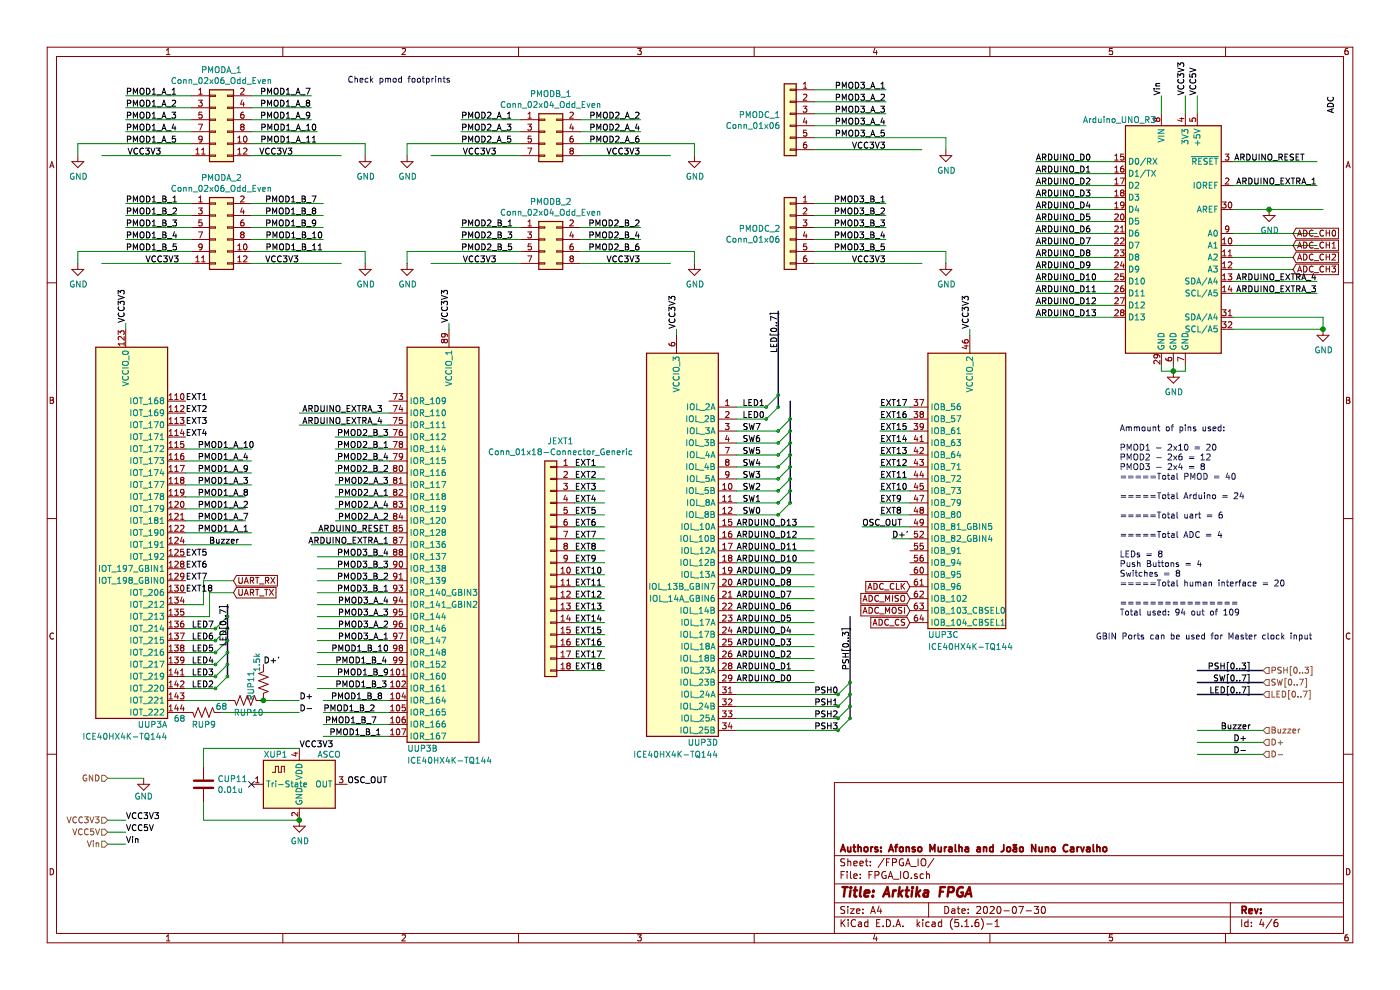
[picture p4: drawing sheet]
EESchema Schematic File Version 4
EELAYER 30 0
EELAYER END
$Descr A4 11693 8268
encoding utf-8
Sheet 4 6
Title "Arktika FPGA"
Date "2020-07-30"
Rev ""
Comp "Authors: Afonso Muralha and João Nuno Carvalho"
Comment1 ""
Comment2 ""
Comment3 ""
Comment4 ""
$EndDescr
$Comp
L arktika-fpga-rescue:ICE40HX4K-TQ144-FPGA_Lattice U?
U 1 1
P 1050 4550
AR Path="/5F51FF1D" Ref="U?"  Part="1" 
AR Path="/5F516611/5F51FF1D" Ref="UUP3"  Part="1" 
F 0 "UUP3" H 700 3050 50  0000 L CNN
F 1 "ICE40HX4K-TQ144" H 700 2950 50  0000 L CNN
F 2 "Package_QFP:TQFP-144_20x20mm_P0.5mm" H 2050 2650 50  0001 R CNN
F 3 "http://www.latticesemi.com/Products/FPGAandCPLD/iCE40" H 50  7050 50  0001 C CNN
	1    1050 4550
	-1   0    0    -1  
$EndComp
$Comp
L arktika-fpga-rescue:ICE40HX4K-TQ144-FPGA_Lattice U?
U 2 1
P 3750 4650
AR Path="/5F51FF23" Ref="U?"  Part="2" 
AR Path="/5F516611/5F51FF23" Ref="UUP3"  Part="2" 
F 0 "UUP3" H 3400 3050 50  0000 L CNN
F 1 "ICE40HX4K-TQ144" H 3400 2950 50  0000 L CNN
F 2 "Package_QFP:TQFP-144_20x20mm_P0.5mm" H 4750 2750 50  0001 R CNN
F 3 "http://www.latticesemi.com/Products/FPGAandCPLD/iCE40" H 2750 7150 50  0001 C CNN
	2    3750 4650
	1    0    0    -1  
$EndComp
$Comp
L arktika-fpga-rescue:ICE40HX4K-TQ144-FPGA_Lattice U?
U 3 1
P 8100 4200
AR Path="/5F51FF29" Ref="U?"  Part="3" 
AR Path="/5F516611/5F51FF29" Ref="UUP3"  Part="3" 
F 0 "UUP3" H 7750 3100 50  0000 L CNN
F 1 "ICE40HX4K-TQ144" H 7750 3000 50  0000 L CNN
F 2 "Package_QFP:TQFP-144_20x20mm_P0.5mm" H 9100 2300 50  0001 R CNN
F 3 "http://www.latticesemi.com/Products/FPGAandCPLD/iCE40" H 7100 6700 50  0001 C CNN
	3    8100 4200
	1    0    0    -1  
$EndComp
$Comp
L arktika-fpga-rescue:Conn_02x04_Odd_Even-Connector_Generic PMODB_1
U 1 1
P 4550 1100
F 0 "PMODB_1" H 4600 1417 50  0000 C CNN
F 1 "Conn_02x04_Odd_Even" H 4600 1326 50  0000 C CNN
F 2 "Connector_PinHeader_2.54mm:PinHeader_2x04_P2.54mm_Horizontal" H 4550 1100 50  0001 C CNN
F 3 "~" H 4550 1100 50  0001 C CNN
	1    4550 1100
	1    0    0    -1  
$EndComp
$Comp
L arktika-fpga-rescue:Conn_02x04_Odd_Even-Connector_Generic PMODB_2
U 1 1
P 4550 2000
F 0 "PMODB_2" H 4600 2317 50  0000 C CNN
F 1 "Conn_02x04_Odd_Even" H 4600 2226 50  0000 C CNN
F 2 "Connector_PinHeader_2.54mm:PinHeader_2x04_P2.54mm_Horizontal" H 4550 2000 50  0001 C CNN
F 3 "~" H 4550 2000 50  0001 C CNN
	1    4550 2000
	1    0    0    -1  
$EndComp
$Comp
L arktika-fpga-rescue:Conn_01x06-Connector_Generic PMODC_1
U 1 1
P 6600 950
F 0 "PMODC_1" H 6680 942 50  0000 L CNN
F 1 "Conn_01x06" H 6680 851 50  0000 L CNN
F 2 "Connector_PinHeader_2.54mm:PinHeader_1x06_P2.54mm_Horizontal" H 6600 950 50  0001 C CNN
F 3 "~" H 6600 950 50  0001 C CNN
	1    6600 950 
	-1   0    0    -1  
$EndComp
$Comp
L arktika-fpga-rescue:Conn_01x06-Connector_Generic PMODC_2
U 1 1
P 6600 1900
F 0 "PMODC_2" H 6680 1892 50  0000 L CNN
F 1 "Conn_01x06" H 6680 1801 50  0000 L CNN
F 2 "Connector_PinHeader_2.54mm:PinHeader_1x06_P2.54mm_Horizontal" H 6600 1900 50  0001 C CNN
F 3 "~" H 6600 1900 50  0001 C CNN
	1    6600 1900
	-1   0    0    -1  
$EndComp
Text Label 3850 1000 0    50   ~ 0
PMOD2_A_1
Text Label 3850 1100 0    50   ~ 0
PMOD2_A_3
Text Label 3850 1200 0    50   ~ 0
PMOD2_A_5
Text Label 5350 1000 2    50   ~ 0
PMOD2_A_2
Text Label 5350 1100 2    50   ~ 0
PMOD2_A_4
Text Label 5350 1200 2    50   ~ 0
PMOD2_A_6
Wire Wire Line
	5350 1000 4850 1000
Wire Wire Line
	4850 1100 5350 1100
Wire Wire Line
	3850 1100 4350 1100
Wire Wire Line
	3850 1000 4350 1000
Text Label 3850 1900 0    50   ~ 0
PMOD2_B_1
Text Label 3850 2000 0    50   ~ 0
PMOD2_B_3
Text Label 3850 2100 0    50   ~ 0
PMOD2_B_5
Text Label 5350 1900 2    50   ~ 0
PMOD2_B_2
Text Label 5350 2000 2    50   ~ 0
PMOD2_B_4
Text Label 5350 2100 2    50   ~ 0
PMOD2_B_6
Wire Wire Line
	5350 1900 4850 1900
Wire Wire Line
	3850 2000 4350 2000
Wire Wire Line
	3850 1900 4350 1900
Wire Wire Line
	4850 2000 5350 2000
Text Label 7400 750  2    50   ~ 0
PMOD3_A_1
Text Label 7400 850  2    50   ~ 0
PMOD3_A_2
Text Label 7400 950  2    50   ~ 0
PMOD3_A_3
Text Label 7400 1050 2    50   ~ 0
PMOD3_A_4
Text Label 7400 1150 2    50   ~ 0
PMOD3_A_5
Text Label 7400 1700 2    50   ~ 0
PMOD3_B_1
Text Label 7400 1800 2    50   ~ 0
PMOD3_B_2
Text Label 7400 1900 2    50   ~ 0
PMOD3_B_3
Text Label 7400 2000 2    50   ~ 0
PMOD3_B_4
Text Label 7400 2100 2    50   ~ 0
PMOD3_B_5
Wire Wire Line
	7400 750  6800 750 
Wire Wire Line
	6800 850  7400 850 
Wire Wire Line
	7400 950  6800 950 
Wire Wire Line
	6800 1050 7400 1050
Wire Wire Line
	7400 1700 6800 1700
Wire Wire Line
	6800 1800 7400 1800
Wire Wire Line
	7400 1900 6800 1900
Wire Wire Line
	6800 2000 7400 2000
$Comp
L arktika-fpga-rescue:Arduino_UNO_R3-MCU_Module A1
U 1 1
P 9800 1950
F 0 "A1" H 8800 3150 50  0001 C CNN
F 1 "Arduino_UNO_R3" H 9350 2900 50  0000 C CNN
F 2 "Module:Arduino_UNO_R3" H 9800 1950 50  0001 C CIN
F 3 "https://www.arduino.cc/en/Main/arduinoBoardUno" H 9800 1950 50  0001 C CNN
	1    9800 1950
	1    0    0    -1  
$EndComp
Text Label 8650 1350 0    50   ~ 0
ARDUINO_D0
Text Label 8650 1450 0    50   ~ 0
ARDUINO_D1
Text Label 8650 1550 0    50   ~ 0
ARDUINO_D2
Text Label 8650 1650 0    50   ~ 0
ARDUINO_D3
Text Label 8650 1750 0    50   ~ 0
ARDUINO_D4
Text Label 8650 1850 0    50   ~ 0
ARDUINO_D5
Text Label 8650 1950 0    50   ~ 0
ARDUINO_D6
Text Label 8650 2050 0    50   ~ 0
ARDUINO_D7
Text Label 8650 2150 0    50   ~ 0
ARDUINO_D8
Text Label 8650 2250 0    50   ~ 0
ARDUINO_D9
Text Label 8650 2350 0    50   ~ 0
ARDUINO_D10
Text Label 8650 2450 0    50   ~ 0
ARDUINO_D11
Text Label 8650 2550 0    50   ~ 0
ARDUINO_D12
Text Label 8650 2650 0    50   ~ 0
ARDUINO_D13
Text Label 11000 2450 2    50   ~ 0
ARDUINO_EXTRA_3
Text Label 11000 2350 2    50   ~ 0
ARDUINO_EXTRA_4
Text Label 11000 1550 2    50   ~ 0
ARDUINO_EXTRA_1
Wire Wire Line
	9700 3050 9700 3100
Wire Wire Line
	9700 3100 9800 3100
Wire Wire Line
	9900 3100 9900 3050
Wire Wire Line
	9800 3050 9800 3100
Connection ~ 9800 3100
Wire Wire Line
	9800 3100 9900 3100
Wire Wire Line
	8650 1350 9300 1350
Wire Wire Line
	9300 1450 8650 1450
Wire Wire Line
	8650 1550 9300 1550
Wire Wire Line
	9300 1650 8650 1650
Wire Wire Line
	8650 1750 9300 1750
Wire Wire Line
	9300 1850 8650 1850
Wire Wire Line
	8650 1950 9300 1950
Wire Wire Line
	8650 2050 9300 2050
Wire Wire Line
	8650 2150 9300 2150
Wire Wire Line
	9300 2250 8650 2250
Wire Wire Line
	8650 2350 9300 2350
Wire Wire Line
	9300 2450 8650 2450
Wire Wire Line
	8650 2550 9300 2550
Wire Wire Line
	9300 2650 8650 2650
Wire Wire Line
	10300 1750 10600 1750
Wire Wire Line
	11050 2650 10300 2650
Wire Wire Line
	10300 2750 11050 2750
Text Label 10900 1350 2    50   ~ 0
ARDUINO_RESET
Text Notes 9350 5150 0    50   ~ 0
Ammount of pins used:\n\nPMOD1 - 2x10 = 20\nPMOD2 - 2x6 = 12\nPMOD3 - 2x4 = 8\n=====Total PMOD = 40\n\n=====Total Arduino = 24\n\n=====Total uart = 6\n\n=====Total ADC = 4\n\nLEDs = 8\nPush Buttons = 4\nSwitches = 8\n=====Total human interface = 20\n\n================\nTotal used: 94 out of 109
$Comp
L arktika-fpga-rescue:GND-power #PWR0134
U 1 1
P 3400 1300
F 0 "#PWR0134" H 3400 1050 50  0001 C CNN
F 1 "GND" H 3405 1127 50  0000 C CNN
F 2 "" H 3400 1300 50  0001 C CNN
F 3 "" H 3400 1300 50  0001 C CNN
	1    3400 1300
	1    0    0    -1  
$EndComp
$Comp
L arktika-fpga-rescue:GND-power #PWR0135
U 1 1
P 5800 1300
F 0 "#PWR0135" H 5800 1050 50  0001 C CNN
F 1 "GND" H 5805 1127 50  0000 C CNN
F 2 "" H 5800 1300 50  0001 C CNN
F 3 "" H 5800 1300 50  0001 C CNN
	1    5800 1300
	1    0    0    -1  
$EndComp
Wire Wire Line
	5800 1300 5800 1200
Wire Wire Line
	4850 1200 5800 1200
Wire Wire Line
	4850 1300 5600 1300
Wire Wire Line
	3400 1300 3400 1200
Wire Wire Line
	3400 1200 4350 1200
Wire Wire Line
	3600 1300 4350 1300
$Comp
L arktika-fpga-rescue:GND-power #PWR0136
U 1 1
P 3400 2200
F 0 "#PWR0136" H 3400 1950 50  0001 C CNN
F 1 "GND" H 3405 2027 50  0000 C CNN
F 2 "" H 3400 2200 50  0001 C CNN
F 3 "" H 3400 2200 50  0001 C CNN
	1    3400 2200
	1    0    0    -1  
$EndComp
Wire Wire Line
	3400 2200 3400 2100
Wire Wire Line
	3400 2100 4350 2100
Wire Wire Line
	3600 2200 4350 2200
$Comp
L arktika-fpga-rescue:GND-power #PWR0137
U 1 1
P 5800 2200
F 0 "#PWR0137" H 5800 1950 50  0001 C CNN
F 1 "GND" H 5805 2027 50  0000 C CNN
F 2 "" H 5800 2200 50  0001 C CNN
F 3 "" H 5800 2200 50  0001 C CNN
	1    5800 2200
	1    0    0    -1  
$EndComp
Wire Wire Line
	5800 2200 5800 2100
Wire Wire Line
	4850 2100 5800 2100
Wire Wire Line
	4850 2200 5600 2200
$Comp
L arktika-fpga-rescue:GND-power #PWR0138
U 1 1
P 9800 3100
F 0 "#PWR0138" H 9800 2850 50  0001 C CNN
F 1 "GND" H 9805 2927 50  0000 C CNN
F 2 "" H 9800 3100 50  0001 C CNN
F 3 "" H 9800 3100 50  0001 C CNN
	1    9800 3100
	1    0    0    -1  
$EndComp
$Comp
L arktika-fpga-rescue:GND-power #PWR0139
U 1 1
P 7900 1250
F 0 "#PWR0139" H 7900 1000 50  0001 C CNN
F 1 "GND" H 7905 1077 50  0000 C CNN
F 2 "" H 7900 1250 50  0001 C CNN
F 3 "" H 7900 1250 50  0001 C CNN
	1    7900 1250
	1    0    0    -1  
$EndComp
Wire Wire Line
	7900 1250 7900 1150
Wire Wire Line
	6800 1150 7900 1150
Wire Wire Line
	6800 1250 7700 1250
$Comp
L arktika-fpga-rescue:GND-power #PWR0140
U 1 1
P 7900 2200
F 0 "#PWR0140" H 7900 1950 50  0001 C CNN
F 1 "GND" H 7905 2027 50  0000 C CNN
F 2 "" H 7900 2200 50  0001 C CNN
F 3 "" H 7900 2200 50  0001 C CNN
	1    7900 2200
	1    0    0    -1  
$EndComp
Wire Wire Line
	7900 2200 7900 2100
Wire Wire Line
	6800 2100 7900 2100
Wire Wire Line
	6800 2200 7700 2200
Text Notes 9150 5350 0    50   ~ 0
GBIN Ports can be used for Master clock input
Text HLabel 900  6850 0    50   Input ~ 0
VCC3V3
Text Label 1050 6850 0    50   ~ 0
VCC3V3
Wire Wire Line
	1050 6850 900  6850
Text Label 1050 2700 1    50   ~ 0
VCC3V3
Text Label 3750 2700 1    50   ~ 0
VCC3V3
Text Label 8100 2750 1    50   ~ 0
VCC3V3
Wire Wire Line
	8100 2750 8100 2800
Wire Wire Line
	3750 2700 3750 2750
Wire Wire Line
	1050 2700 1050 2750
Text Label 9900 800  1    50   ~ 0
VCC3V3
Text HLabel 900  6950 0    50   Input ~ 0
VCC5V
Text Label 1050 6950 0    50   ~ 0
VCC5V
Wire Wire Line
	1050 6950 900  6950
Text Label 10000 800  1    50   ~ 0
VCC5V
Wire Wire Line
	10000 800  10000 950 
$Comp
L arktika-fpga-rescue:ASCO-Oscillator XUP1
U 1 1
P 2500 6550
F 0 "XUP1" H 2200 6800 50  0000 L CNN
F 1 "ASCO" H 2650 6800 50  0000 L CNN
F 2 "Crystals:Crystal_SMD_3225-4pin_3.2x2.5mm_HandSoldering" H 2600 6200 50  0001 C CNN
F 3 "https://abracon.com/Oscillators/ASCO.pdf" H 2275 6675 50  0001 C CNN
	1    2500 6550
	1    0    0    -1  
$EndComp
$Comp
L arktika-fpga-rescue:C-Device CUP11
U 1 1
P 1700 6550
F 0 "CUP11" H 1815 6596 50  0000 L CNN
F 1 "0.01u" H 1815 6505 50  0000 L CNN
F 2 "Capacitor_SMD:C_0603_1608Metric_Pad1.05x0.95mm_HandSolder" H 1738 6400 50  0001 C CNN
F 3 "~" H 1700 6550 50  0001 C CNN
	1    1700 6550
	1    0    0    -1  
$EndComp
Wire Wire Line
	1700 6400 1700 6250
Wire Wire Line
	1700 6250 2500 6250
Wire Wire Line
	2500 6850 1700 6850
Wire Wire Line
	1700 6850 1700 6700
$Comp
L arktika-fpga-rescue:GND-power #PWR0145
U 1 1
P 2500 6850
F 0 "#PWR0145" H 2500 6600 50  0001 C CNN
F 1 "GND" H 2505 6677 50  0000 C CNN
F 2 "" H 2500 6850 50  0001 C CNN
F 3 "" H 2500 6850 50  0001 C CNN
	1    2500 6850
	1    0    0    -1  
$EndComp
Connection ~ 2500 6850
Text Label 2900 6550 0    50   ~ 0
OSC_OUT
NoConn ~ 2100 6550
Text Label 11150 800  3    50   ~ 0
ADC
Wire Wire Line
	10300 1550 11000 1550
Wire Wire Line
	11000 1350 10300 1350
Text Label 9700 800  1    50   ~ 0
Vin
Wire Wire Line
	9700 800  9700 950 
Wire Wire Line
	9900 800  9900 950 
Text HLabel 900  7050 0    50   Input ~ 0
Vin
Wire Wire Line
	900  7050 1050 7050
Text Label 1050 7050 0    50   ~ 0
Vin
Text HLabel 10550 6100 2    50   Input ~ 0
Buzzer
Wire Wire Line
	10550 6100 10000 6100
Text Label 10450 6100 2    50   ~ 0
Buzzer
Text HLabel 900  6500 0    50   Input ~ 0
GND
$Comp
L arktika-fpga-rescue:GND-power #PWR?
U 1 1
P 1200 6500
AR Path="/5F2CF44B" Ref="#PWR?"  Part="1" 
AR Path="/5F3E98C5/5F2CF44B" Ref="#PWR?"  Part="1" 
AR Path="/5F516611/5F2CF44B" Ref="#PWR0146"  Part="1" 
F 0 "#PWR0146" H 1200 6250 50  0001 C CNN
F 1 "GND" H 1200 6350 50  0000 C CNN
F 2 "" H 1200 6500 50  0001 C CNN
F 3 "" H 1200 6500 50  0001 C CNN
	1    1200 6500
	1    0    0    -1  
$EndComp
Wire Wire Line
	1200 6500 900  6500
Text HLabel 10550 6200 2    50   Input ~ 0
D+
Text HLabel 10550 6300 2    50   Input ~ 0
D-
Wire Wire Line
	10550 6200 10000 6200
Wire Wire Line
	10000 6300 10550 6300
Text Label 10300 6200 0    50   ~ 0
D+
Text Label 10300 6300 0    50   ~ 0
D-
Text Label 2500 5850 0    50   ~ 0
D+
Text Label 2500 5950 0    50   ~ 0
D-
Text Label 3250 4150 2    50   ~ 0
PMOD2_A_1
Text Label 3250 4050 2    50   ~ 0
PMOD2_A_3
Text Label 3250 4350 2    50   ~ 0
PMOD2_A_2
Text Label 3250 4250 2    50   ~ 0
PMOD2_A_4
Wire Wire Line
	2800 4350 3250 4350
Wire Wire Line
	2800 4250 3250 4250
Wire Wire Line
	2800 4150 3250 4150
Wire Wire Line
	3250 4050 2800 4050
Wire Wire Line
	2650 4650 3250 4650
Wire Wire Line
	3250 4750 2650 4750
Wire Wire Line
	2650 4850 3250 4850
Wire Wire Line
	3250 4950 2650 4950
Text Label 3250 4650 2    50   ~ 0
PMOD3_B_4
Text Label 3250 4750 2    50   ~ 0
PMOD3_B_3
Text Label 3250 4850 2    50   ~ 0
PMOD3_B_2
Text Label 3250 4950 2    50   ~ 0
PMOD3_B_1
Wire Wire Line
	2650 5050 3250 5050
Wire Wire Line
	3250 5150 2650 5150
Wire Wire Line
	2650 5250 3250 5250
Wire Wire Line
	3250 5350 2650 5350
Text Label 3250 5050 2    50   ~ 0
PMOD3_A_4
Text Label 3250 5150 2    50   ~ 0
PMOD3_A_3
Text Label 3250 5250 2    50   ~ 0
PMOD3_A_2
Text Label 3250 5350 2    50   ~ 0
PMOD3_A_1
Wire Wire Line
	3250 3650 2800 3650
Wire Wire Line
	3250 3750 2800 3750
Wire Wire Line
	3250 3850 2800 3850
Wire Wire Line
	3250 3950 2800 3950
Text Label 3250 3650 2    50   ~ 0
PMOD2_B_3
Text Label 3250 3950 2    50   ~ 0
PMOD2_B_2
Text Label 1650 4450 0    50   ~ 0
PMOD1_A_1
Text Label 1650 4250 0    50   ~ 0
PMOD1_A_2
Text Label 1650 4050 0    50   ~ 0
PMOD1_A_3
Text Label 1650 3850 0    50   ~ 0
PMOD1_A_4
Wire Wire Line
	2100 3750 1550 3750
Wire Wire Line
	1550 3850 2100 3850
Wire Wire Line
	2100 3950 1550 3950
Wire Wire Line
	1550 4050 2100 4050
Text Label 1650 3750 0    50   ~ 0
PMOD1_A_10
Text Label 1650 4350 0    50   ~ 0
PMOD1_A_7
Text Label 1650 4150 0    50   ~ 0
PMOD1_A_8
Text Label 1650 3950 0    50   ~ 0
PMOD1_A_9
Wire Wire Line
	2100 4450 1550 4450
Wire Wire Line
	1550 4350 2050 4350
Wire Wire Line
	2050 4250 1550 4250
Wire Wire Line
	1550 4150 2050 4150
Text Label 2750 6150 0    50   ~ 0
PMOD1_B_1
Text Label 2700 5950 0    50   ~ 0
PMOD1_B_2
Text Label 2800 5750 0    50   ~ 0
PMOD1_B_3
Text Label 2800 5550 0    50   ~ 0
PMOD1_B_4
Wire Wire Line
	2700 5850 3250 5850
Wire Wire Line
	3250 5950 2700 5950
Wire Wire Line
	2700 6050 3250 6050
Wire Wire Line
	3250 6150 2700 6150
Text Label 3150 6050 2    50   ~ 0
PMOD1_B_7
Text Label 3200 5850 2    50   ~ 0
PMOD1_B_8
Text Label 3250 5650 2    50   ~ 0
PMOD1_B_9
Text Label 3250 5450 2    50   ~ 0
PMOD1_B_10
Wire Wire Line
	2650 5750 3250 5750
Wire Wire Line
	3250 5650 2650 5650
Wire Wire Line
	2650 5550 3250 5550
Wire Wire Line
	3250 5450 2650 5450
Text Label 7200 4400 0    50   ~ 0
OSC_OUT
Wire Wire Line
	7200 4400 7600 4400
Wire Wire Line
	6800 4400 6150 4400
Wire Wire Line
	6150 4500 6800 4500
Wire Wire Line
	6800 4600 6150 4600
Wire Wire Line
	6150 4700 6800 4700
Wire Wire Line
	6800 4800 6150 4800
Wire Wire Line
	6150 4900 6800 4900
Wire Wire Line
	6150 5000 6800 5000
Wire Wire Line
	6150 5100 6800 5100
Wire Wire Line
	6800 5200 6150 5200
Wire Wire Line
	6150 5300 6800 5300
Wire Wire Line
	6800 5400 6150 5400
Wire Wire Line
	6150 5500 6800 5500
Wire Wire Line
	6800 5600 6150 5600
Wire Wire Line
	6150 5700 6800 5700
Text Label 6150 4400 0    50   ~ 0
ARDUINO_D13
Text Label 6150 4500 0    50   ~ 0
ARDUINO_D12
Text Label 6150 4600 0    50   ~ 0
ARDUINO_D11
Text Label 6150 4700 0    50   ~ 0
ARDUINO_D10
Text Label 6150 4800 0    50   ~ 0
ARDUINO_D9
Text Label 6150 4900 0    50   ~ 0
ARDUINO_D8
Text Label 6150 5000 0    50   ~ 0
ARDUINO_D7
Text Label 6150 5100 0    50   ~ 0
ARDUINO_D6
Text Label 6150 5200 0    50   ~ 0
ARDUINO_D5
Text Label 6150 5300 0    50   ~ 0
ARDUINO_D4
Text Label 6150 5400 0    50   ~ 0
ARDUINO_D3
Text Label 6150 5500 0    50   ~ 0
ARDUINO_D2
Text Label 6150 5600 0    50   ~ 0
ARDUINO_D1
Text Label 6150 5700 0    50   ~ 0
ARDUINO_D0
Wire Wire Line
	5650 2750 5650 2800
Text Label 5650 2750 1    50   ~ 0
VCC3V3
$Comp
L arktika-fpga-rescue:ICE40HX4K-TQ144-FPGA_Lattice U?
U 4 1
P 5650 4600
AR Path="/5F51FF2F" Ref="U?"  Part="4" 
AR Path="/5F516611/5F51FF2F" Ref="UUP3"  Part="4" 
F 0 "UUP3" H 5300 3000 50  0000 L CNN
F 1 "ICE40HX4K-TQ144" H 5300 2900 50  0000 L CNN
F 2 "Package_QFP:TQFP-144_20x20mm_P0.5mm" H 6650 2700 50  0001 R CNN
F 3 "http://www.latticesemi.com/Products/FPGAandCPLD/iCE40" H 4650 7100 50  0001 C CNN
	4    5650 4600
	-1   0    0    -1  
$EndComp
Entry Wire Line
	7100 5700 7000 5800
Entry Wire Line
	7100 5800 7000 5900
Entry Wire Line
	7100 5900 7000 6000
Entry Wire Line
	7100 6000 7000 6100
Text Label 6800 5800 0    50   ~ 0
PSH0
Text Label 6800 5900 0    50   ~ 0
PSH1
Text Label 6800 6000 0    50   ~ 0
PSH2
Text Label 6800 6100 0    50   ~ 0
PSH3
Wire Wire Line
	6150 5800 7000 5800
Wire Wire Line
	6150 5900 7000 5900
Wire Wire Line
	6150 6000 7000 6000
Wire Wire Line
	6150 6100 7000 6100
Wire Wire Line
	6500 4300 6150 4300
Wire Wire Line
	6500 4200 6150 4200
Wire Wire Line
	6500 4100 6150 4100
Wire Wire Line
	6500 4000 6150 4000
Wire Wire Line
	6500 3900 6150 3900
Wire Wire Line
	6500 3800 6150 3800
Wire Wire Line
	6500 3700 6150 3700
Wire Wire Line
	6500 3600 6150 3600
Text Label 6200 3600 0    50   ~ 0
SW7
Text Label 6200 3700 0    50   ~ 0
SW6
Text Label 6200 3800 0    50   ~ 0
SW5
Text Label 6200 3900 0    50   ~ 0
SW4
Text Label 6200 4000 0    50   ~ 0
SW3
Text Label 6200 4100 0    50   ~ 0
SW2
Text Label 6200 4200 0    50   ~ 0
SW1
Text Label 6200 4300 0    50   ~ 0
SW0
Entry Wire Line
	6600 4200 6500 4300
Entry Wire Line
	6600 4100 6500 4200
Entry Wire Line
	6600 4000 6500 4100
Entry Wire Line
	6600 3900 6500 4000
Entry Wire Line
	6600 3800 6500 3900
Entry Wire Line
	6600 3700 6500 3800
Entry Wire Line
	6600 3600 6500 3700
Entry Wire Line
	6600 3500 6500 3600
Wire Bus Line
	10550 5600 10000 5600
Text Label 10450 5600 2    50   ~ 0
PSH[0..3]
Text HLabel 10550 5600 2    50   Input ~ 0
PSH[0..3]
Text Label 7100 5600 1    50   ~ 0
PSH[0..3]
Text HLabel 10550 5700 2    50   Input ~ 0
SW[0..7]
Wire Bus Line
	10550 5700 10000 5700
Text Label 10450 5700 2    50   ~ 0
SW[0..7]
Text HLabel 10550 5800 2    50   Input ~ 0
LED[0..7]
Wire Bus Line
	10550 5800 10000 5800
Text Label 10450 5800 2    50   ~ 0
LED[0..7]
Text Label 6500 2600 3    50   ~ 0
LED[0..7]
Wire Wire Line
	6400 3500 6150 3500
Wire Wire Line
	6400 3400 6150 3400
Entry Wire Line
	6500 3400 6400 3500
Entry Wire Line
	6500 3300 6400 3400
Text Label 6200 3400 0    50   ~ 0
LED1
Text Label 6200 3500 0    50   ~ 0
LED0
Text Label 1900 5400 1    50   ~ 0
LED[0..7]
Wire Wire Line
	1800 5750 1550 5750
Wire Wire Line
	1800 5650 1550 5650
Wire Wire Line
	1800 5550 1550 5550
Wire Wire Line
	1800 5450 1550 5450
Wire Wire Line
	1800 5350 1550 5350
Wire Wire Line
	1800 5250 1550 5250
Entry Wire Line
	1900 5650 1800 5750
Entry Wire Line
	1900 5550 1800 5650
Entry Wire Line
	1900 5450 1800 5550
Entry Wire Line
	1900 5350 1800 5450
Entry Wire Line
	1900 5250 1800 5350
Entry Wire Line
	1900 5150 1800 5250
Text Label 1600 5250 0    50   ~ 0
LED7
Text Label 1600 5350 0    50   ~ 0
LED6
Text Label 1600 5450 0    50   ~ 0
LED5
Text Label 1600 5550 0    50   ~ 0
LED4
Text Label 1600 5650 0    50   ~ 0
LED3
Text Label 1600 5750 0    50   ~ 0
LED2
Text GLabel 7600 4900 0    50   Input ~ 0
ADC_CLK
Text GLabel 7600 5000 0    50   Input ~ 0
ADC_MISO
Text GLabel 7600 5100 0    50   Input ~ 0
ADC_MOSI
Text GLabel 7600 5200 0    50   Input ~ 0
ADC_CS
Text GLabel 1950 4850 2    50   Input ~ 0
UART_RX
Text GLabel 1950 4950 2    50   Input ~ 0
UART_TX
Wire Wire Line
	1950 4950 1750 4950
Wire Wire Line
	1750 4950 1750 5150
Wire Wire Line
	1750 5150 1550 5150
Wire Wire Line
	1550 5050 1700 5050
Wire Wire Line
	1700 5050 1700 4850
Wire Wire Line
	1700 4850 1950 4850
Wire Wire Line
	2100 4550 1550 4550
Text Label 2000 4550 2    50   ~ 0
Buzzer
Text Label 1550 3350 0    50   ~ 0
EXT1
Text Label 1050 1200 0    50   ~ 0
PMOD1_A_5
Text Notes 2900 700  0    50   ~ 0
Check pmod footprints\n
Wire Wire Line
	2100 2100 3050 2100
Wire Wire Line
	2100 2200 2850 2200
Wire Wire Line
	3050 2200 3050 2100
$Comp
L arktika-fpga-rescue:GND-power #PWR0144
U 1 1
P 3050 2200
F 0 "#PWR0144" H 3050 1950 50  0001 C CNN
F 1 "GND" H 3055 2027 50  0000 C CNN
F 2 "" H 3050 2200 50  0001 C CNN
F 3 "" H 3050 2200 50  0001 C CNN
	1    3050 2200
	1    0    0    -1  
$EndComp
Wire Wire Line
	2100 1200 3050 1200
Wire Wire Line
	2100 1300 2850 1300
Wire Wire Line
	3050 1300 3050 1200
$Comp
L arktika-fpga-rescue:GND-power #PWR0143
U 1 1
P 3050 1300
F 0 "#PWR0143" H 3050 1050 50  0001 C CNN
F 1 "GND" H 3055 1127 50  0000 C CNN
F 2 "" H 3050 1300 50  0001 C CNN
F 3 "" H 3050 1300 50  0001 C CNN
	1    3050 1300
	1    0    0    -1  
$EndComp
Wire Wire Line
	850  2200 1600 2200
Wire Wire Line
	650  2100 1600 2100
Wire Wire Line
	650  2200 650  2100
$Comp
L arktika-fpga-rescue:GND-power #PWR0142
U 1 1
P 650 2200
F 0 "#PWR0142" H 650 1950 50  0001 C CNN
F 1 "GND" H 655 2027 50  0000 C CNN
F 2 "" H 650 2200 50  0001 C CNN
F 3 "" H 650 2200 50  0001 C CNN
	1    650  2200
	1    0    0    -1  
$EndComp
Wire Wire Line
	850  1300 1600 1300
Wire Wire Line
	650  1200 1600 1200
Wire Wire Line
	650  1300 650  1200
$Comp
L arktika-fpga-rescue:GND-power #PWR0141
U 1 1
P 650 1300
F 0 "#PWR0141" H 650 1050 50  0001 C CNN
F 1 "GND" H 655 1127 50  0000 C CNN
F 2 "" H 650 1300 50  0001 C CNN
F 3 "" H 650 1300 50  0001 C CNN
	1    650  1300
	1    0    0    -1  
$EndComp
Wire Wire Line
	2700 1700 2100 1700
Wire Wire Line
	2100 1800 2700 1800
Wire Wire Line
	2700 1900 2100 1900
Wire Wire Line
	2100 2000 2700 2000
Wire Wire Line
	1600 2000 1050 2000
Wire Wire Line
	1050 1900 1600 1900
Wire Wire Line
	1600 1800 1050 1800
Wire Wire Line
	1050 1700 1600 1700
Text Label 2700 2100 2    50   ~ 0
PMOD1_B_11
Text Label 2700 2000 2    50   ~ 0
PMOD1_B_10
Text Label 2650 1900 2    50   ~ 0
PMOD1_B_9
Text Label 2650 1800 2    50   ~ 0
PMOD1_B_8
Text Label 2650 1700 2    50   ~ 0
PMOD1_B_7
Text Label 1050 2100 0    50   ~ 0
PMOD1_B_5
Text Label 1050 2000 0    50   ~ 0
PMOD1_B_4
Text Label 1050 1900 0    50   ~ 0
PMOD1_B_3
Text Label 1050 1800 0    50   ~ 0
PMOD1_B_2
Text Label 1050 1700 0    50   ~ 0
PMOD1_B_1
Wire Wire Line
	1050 1100 1600 1100
Wire Wire Line
	1600 1000 1050 1000
Wire Wire Line
	1050 900  1600 900 
Wire Wire Line
	1600 800  1050 800 
Wire Wire Line
	2100 800  2600 800 
Wire Wire Line
	2600 900  2100 900 
Wire Wire Line
	2100 1000 2600 1000
Wire Wire Line
	2650 1100 2100 1100
Text Label 2650 1200 2    50   ~ 0
PMOD1_A_11
Text Label 2600 1000 2    50   ~ 0
PMOD1_A_9
Text Label 2600 900  2    50   ~ 0
PMOD1_A_8
Text Label 2600 800  2    50   ~ 0
PMOD1_A_7
Text Label 2650 1100 2    50   ~ 0
PMOD1_A_10
Text Label 1050 1100 0    50   ~ 0
PMOD1_A_4
Text Label 1050 1000 0    50   ~ 0
PMOD1_A_3
Text Label 1050 900  0    50   ~ 0
PMOD1_A_2
Text Label 1050 800  0    50   ~ 0
PMOD1_A_1
$Comp
L Connector_Generic:Conn_02x06_Odd_Even PMODA_1
U 1 1
P 1800 1000
F 0 "PMODA_1" H 1850 1417 50  0000 C CNN
F 1 "Conn_02x06_Odd_Even" H 1850 1326 50  0000 C CNN
F 2 "Connector_PinHeader_2.54mm:PinHeader_2x06_P2.54mm_Horizontal" H 1800 1000 50  0001 C CNN
F 3 "~" H 1800 1000 50  0001 C CNN
	1    1800 1000
	1    0    0    -1  
$EndComp
$Comp
L Connector_Generic:Conn_02x06_Odd_Even PMODA_2
U 1 1
P 1800 1900
F 0 "PMODA_2" H 1850 2317 50  0000 C CNN
F 1 "Conn_02x06_Odd_Even" H 1850 2226 50  0000 C CNN
F 2 "Connector_PinHeader_2.54mm:PinHeader_2x06_P2.54mm_Horizontal" H 1800 1900 50  0001 C CNN
F 3 "~" H 1800 1900 50  0001 C CNN
	1    1800 1900
	1    0    0    -1  
$EndComp
Text Label 3250 4550 2    50   ~ 0
ARDUINO_EXTRA_1
Wire Wire Line
	3250 4550 2600 4550
Text Label 3250 4450 2    50   ~ 0
ARDUINO_RESET
Wire Wire Line
	3250 4450 2600 4450
Text Label 3250 3750 2    50   ~ 0
PMOD2_B_1
Text Label 3250 3850 2    50   ~ 0
PMOD2_B_4
Text Label 2500 6250 0    50   ~ 0
VCC3V3
Text Label 2450 1300 2    50   ~ 0
VCC3V3
Text Label 1350 1300 2    50   ~ 0
VCC3V3
Text Label 1500 2200 2    50   ~ 0
VCC3V3
Text Label 2500 2200 2    50   ~ 0
VCC3V3
Text Label 4150 2200 2    50   ~ 0
VCC3V3
Text Label 5350 2200 2    50   ~ 0
VCC3V3
Text Label 5350 1300 2    50   ~ 0
VCC3V3
Text Label 4150 1300 2    50   ~ 0
VCC3V3
Text Label 7400 1250 2    50   ~ 0
VCC3V3
Text Label 7400 2200 2    50   ~ 0
VCC3V3
Text Label 1550 3450 0    50   ~ 0
EXT2
Text Label 1550 3550 0    50   ~ 0
EXT3
Text Label 1550 3650 0    50   ~ 0
EXT4
Text Label 1550 4650 0    50   ~ 0
EXT5
Text Label 1550 4750 0    50   ~ 0
EXT6
Text Label 1550 4850 0    50   ~ 0
EXT7
Text Label 7350 4300 0    50   ~ 0
EXT8
Text Label 7350 4200 0    50   ~ 0
EXT9
Text Label 7350 4100 0    50   ~ 0
EXT10
Text Label 7350 4000 0    50   ~ 0
EXT11
Wire Wire Line
	7350 3400 7600 3400
Wire Wire Line
	7350 3500 7600 3500
Wire Wire Line
	7600 3600 7350 3600
Wire Wire Line
	7350 3700 7600 3700
Wire Wire Line
	7350 3800 7600 3800
Wire Wire Line
	7350 3900 7600 3900
Wire Wire Line
	7600 4000 7350 4000
Wire Wire Line
	7350 4100 7600 4100
Wire Wire Line
	7600 4200 7350 4200
Text Label 7350 3900 0    50   ~ 0
EXT12
Text Label 7350 3800 0    50   ~ 0
EXT13
Text Label 7350 3700 0    50   ~ 0
EXT14
Text Label 7350 3600 0    50   ~ 0
EXT15
Text Label 7350 3500 0    50   ~ 0
EXT16
Text Label 7350 3400 0    50   ~ 0
EXT17
Text Label 4800 3900 0    50   ~ 0
EXT1
Text Label 4800 4000 0    50   ~ 0
EXT2
Text Label 4800 4100 0    50   ~ 0
EXT3
Text Label 4800 4200 0    50   ~ 0
EXT4
Text Label 4800 4300 0    50   ~ 0
EXT5
Text Label 4800 4400 0    50   ~ 0
EXT6
Text Label 4800 4500 0    50   ~ 0
EXT7
Text Label 4800 4600 0    50   ~ 0
EXT8
Text Label 4800 4700 0    50   ~ 0
EXT9
Wire Wire Line
	4800 4700 5050 4700
Text Label 4800 5500 0    50   ~ 0
EXT17
Text Label 4800 5400 0    50   ~ 0
EXT16
Text Label 4800 5300 0    50   ~ 0
EXT15
Text Label 4800 5200 0    50   ~ 0
EXT14
Text Label 4800 5100 0    50   ~ 0
EXT13
Text Label 4800 5000 0    50   ~ 0
EXT12
Wire Wire Line
	5050 5500 4800 5500
Wire Wire Line
	4800 5400 5050 5400
Wire Wire Line
	5050 5300 4800 5300
Wire Wire Line
	4800 5200 5050 5200
Wire Wire Line
	4800 5100 5050 5100
Wire Wire Line
	4800 5000 5050 5000
Wire Wire Line
	5050 4900 4800 4900
Wire Wire Line
	4800 4800 5050 4800
Text Label 4800 4900 0    50   ~ 0
EXT11
Text Label 4800 4800 0    50   ~ 0
EXT10
Wire Wire Line
	5050 4600 4800 4600
Wire Wire Line
	5050 4500 4800 4500
Wire Wire Line
	5050 4400 4800 4400
Wire Wire Line
	5050 4300 4800 4300
Wire Wire Line
	5050 4200 4800 4200
Wire Wire Line
	5050 4100 4800 4100
Wire Wire Line
	5050 4000 4800 4000
Wire Wire Line
	5050 3900 4800 3900
Wire Wire Line
	7600 4300 7350 4300
Text Label 1550 4950 0    50   ~ 0
EXT18
$Comp
L arktika-fpga-rescue:Conn_01x18-Connector_Generic JEXT1
U 1 1
P 4600 4700
F 0 "JEXT1" H 4518 5717 50  0000 C CNN
F 1 "Conn_01x18-Connector_Generic" H 4518 5626 50  0000 C CNN
F 2 "Connector_PinHeader_2.54mm:PinHeader_1x18_P2.54mm_Vertical" H 4600 4700 50  0001 C CNN
F 3 "" H 4600 4700 50  0001 C CNN
	1    4600 4700
	-1   0    0    -1  
$EndComp
Text Label 4800 5600 0    50   ~ 0
EXT18
Wire Wire Line
	5050 5600 4800 5600
Text GLabel 10800 1950 2    50   Input ~ 0
ADC_CH0
Text GLabel 10800 2050 2    50   Input ~ 0
ADC_CH1
Text GLabel 10800 2150 2    50   Input ~ 0
ADC_CH2
Text GLabel 10800 2250 2    50   Input ~ 0
ADC_CH3
Wire Wire Line
	10800 2250 10300 2250
Wire Wire Line
	10300 2150 10800 2150
Wire Wire Line
	10300 1950 11000 1950
Wire Wire Line
	10300 2050 11000 2050
Text Label 3200 3450 2    50   ~ 0
ARDUINO_EXTRA_3
Text Label 3200 3550 2    50   ~ 0
ARDUINO_EXTRA_4
Wire Wire Line
	2500 3450 3250 3450
Wire Wire Line
	2500 3550 3250 3550
Wire Wire Line
	10300 2350 11000 2350
Wire Wire Line
	10300 2450 11000 2450
$Comp
L arktika-fpga-rescue:GND-power #PWR0161
U 1 1
P 11050 2750
F 0 "#PWR0161" H 11050 2500 50  0001 C CNN
F 1 "GND" H 11055 2577 50  0000 C CNN
F 2 "" H 11050 2750 50  0001 C CNN
F 3 "" H 11050 2750 50  0001 C CNN
	1    11050 2750
	1    0    0    -1  
$EndComp
Wire Wire Line
	11050 2650 11050 2750
Connection ~ 11050 2750
$Comp
L arktika-fpga-rescue:GND-power #PWR0162
U 1 1
P 10600 1750
F 0 "#PWR0162" H 10600 1500 50  0001 C CNN
F 1 "GND" H 10605 1577 50  0000 C CNN
F 2 "" H 10600 1750 50  0001 C CNN
F 3 "" H 10600 1750 50  0001 C CNN
	1    10600 1750
	1    0    0    -1  
$EndComp
Connection ~ 10600 1750
Wire Wire Line
	10600 1750 11050 1750
$Comp
L arktika-fpga-rescue:R_US-Device R?
U 1 1
P 2050 5850
AR Path="/5FEAB72B" Ref="R?"  Part="1" 
AR Path="/5F3E98C5/5FEAB72B" Ref="R?"  Part="1" 
AR Path="/5F415705/5FEAB72B" Ref="R?"  Part="1" 
AR Path="/5F516611/5FEAB72B" Ref="RUP10"  Part="1" 
F 0 "RUP10" V 2150 5950 50  0000 R CNN
F 1 "68" V 2100 6100 50  0000 R CNN
F 2 "Resistor_SMD:R_0603_1608Metric_Pad1.05x0.95mm_HandSolder" V 2090 5840 50  0001 C CNN
F 3 "~" H 2050 5850 50  0001 C CNN
	1    2050 5850
	0    -1   1    0   
$EndComp
$Comp
L arktika-fpga-rescue:R_US-Device R?
U 1 1
P 1700 5950
AR Path="/5FEC2363" Ref="R?"  Part="1" 
AR Path="/5F3E98C5/5FEC2363" Ref="R?"  Part="1" 
AR Path="/5F415705/5FEC2363" Ref="R?"  Part="1" 
AR Path="/5F516611/5FEC2363" Ref="RUP9"  Part="1" 
F 0 "RUP9" V 1800 6050 50  0000 R CNN
F 1 "68" V 1750 6200 50  0000 R CNN
F 2 "Resistor_SMD:R_0603_1608Metric_Pad1.05x0.95mm_HandSolder" V 1740 5940 50  0001 C CNN
F 3 "~" H 1700 5950 50  0001 C CNN
	1    1700 5950
	0    -1   1    0   
$EndComp
Wire Wire Line
	1550 5850 1900 5850
$Comp
L arktika-fpga-rescue:R_US-Device R?
U 1 1
P 2200 5700
AR Path="/5FF05F9F" Ref="R?"  Part="1" 
AR Path="/5F3E98C5/5FF05F9F" Ref="R?"  Part="1" 
AR Path="/5F415705/5FF05F9F" Ref="R?"  Part="1" 
AR Path="/5F516611/5FF05F9F" Ref="RUP11"  Part="1" 
F 0 "RUP11" V 2300 5800 50  0000 R CNN
F 1 "1.5k" V 2250 5950 50  0000 R CNN
F 2 "Resistor_SMD:R_0603_1608Metric_Pad1.05x0.95mm_HandSolder" V 2240 5690 50  0001 C CNN
F 3 "~" H 2200 5700 50  0001 C CNN
	1    2200 5700
	-1   0    0    -1  
$EndComp
Text Label 2200 5550 0    50   ~ 0
D+'
Text Label 7450 4500 0    50   ~ 0
D+'
Wire Wire Line
	7450 4500 7600 4500
Wire Wire Line
	2200 5850 2500 5850
Connection ~ 2200 5850
Wire Wire Line
	1850 5950 2500 5950
Wire Bus Line
	6500 2600 6500 3400
Wire Bus Line
	7100 5150 7100 6000
Wire Bus Line
	1900 5050 1900 5650
Wire Bus Line
	6600 3350 6600 4200
$EndSCHEMATC
